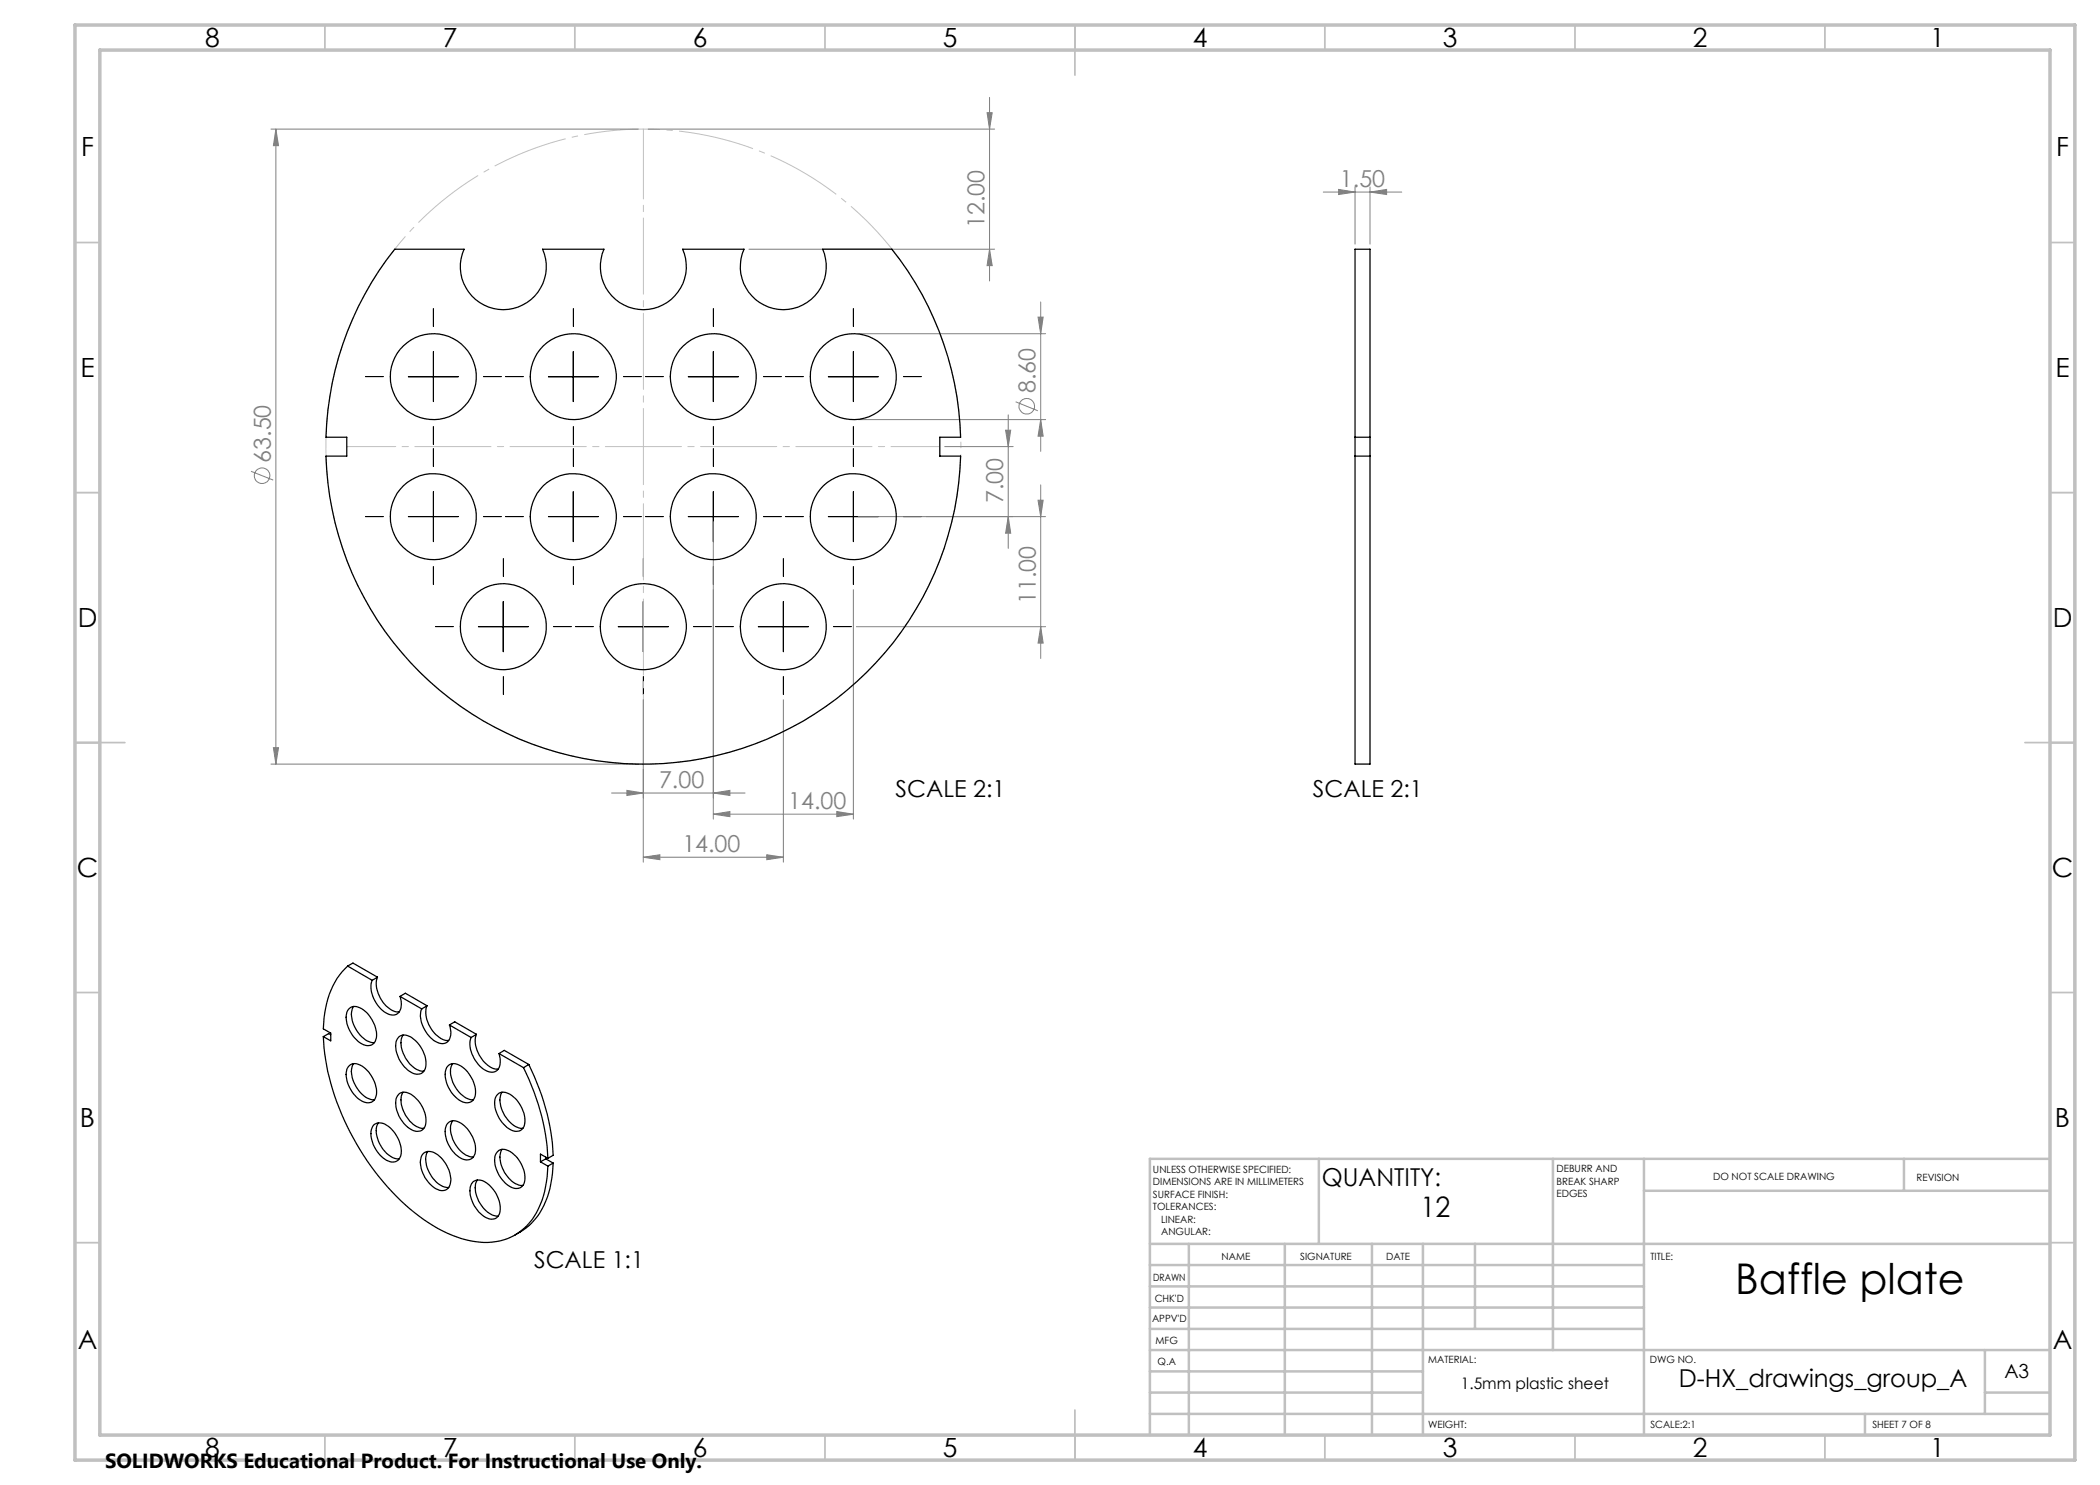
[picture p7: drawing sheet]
<svg xmlns="http://www.w3.org/2000/svg" width="420mm" height="297mm" viewBox="0 0 420 297" stroke-linecap="round" stroke-linejoin="round" font-family="sans-serif">
<g fill="none" stroke="#808080" stroke-width=".2">
<path d="M197.9 19.5v36.7M54.2 25.8h73.5M55.2 25.8l.5 3.3h-1zM55.2 25.8v127M129.6 25.8h69.3M197.4 22.5h1l-.5 3.3zM264.7 38.4h15.7M267.7 37.9l3.3 .5-3.3 .5zM271 37.4v11.4M274 38.4l3.3-.5v1zM274 37.4v11.4M149.8 49.8h49.1"/>
<path d="M197.9 49.8l.5 3.3h-1zM171.7 66.7h37.4M207.6 63.4h1l-.5 3.3zM208.1 60.4v29.9M50.2 94.3l4.4 1.7M171.7 83.9h37.4M188.9 89.3h13.7M201.1 86h1l-.5 3.3zM201.6 83v26.7M203.1 80.4l4.5 1.8M208.1 83.9l.5 3.3h-1zM208.1 97v34.7"/>
<path d="M142.7 104.3v59.5M170.7 117.9v45.9M201.6 103.3l.5 3.3h-1zM207.6 100h1l-.5 3.3zM209.1 103.3h-37.4M128.7 139.9v32.5M156.7 139.9v32.5M171.3 125.3h37.8M208.1 125.3l.5 3.3h-1zM54.2 152.8h73.5M54.7 149.5h1l-.5 3.3zM122.3 158.6h26.7"/>
<path d="M125.4 158.1l3.3 .5-3.3 .5zM142.7 158.6l3.3-.5v1zM128.7 171.4l3.3-.4v.9zM128.7 171.4h28M142.7 162.8l3.3-.5v1zM142.7 162.8h28M153.4 171l3.3 .4-3.3 .5zM167.4 162.3l3.3 .5-3.3 .5z"/>
<circle cx="52.4" cy="95.1" r="1.55"/>
<circle cx="205.4" cy="81.3" r="1.56"/>
</g>
<path d="M189.4 70.8a63.5 63.5 0 0 0-106.4-25.6 63.5 63.5 0 0 0 29.2 105.4 63.5 63.5 0 0 0 78.1-76.6l-.9-3.2" fill="none" stroke="#c0c0c0" stroke-width=".2" stroke-dasharray="15.2 1.3 1.3 1.3" stroke-dashoffset="-1.4" stroke-linecap="butt"/>
<g fill="none" stroke="#000" stroke-width=".2" stroke-dasharray="15.2 1.3 1.3 1.3">
<path d="M76.7 75.3h-3.6M86.7 65.3v-3.6M96.7 75.3h3.6M104.7 75.3h-3.6M114.7 65.3v-3.6M124.7 75.3h3.6M132.7 75.3h-3.6M142.7 65.3v-3.6M152.7 75.3h3.6M160.7 75.3h-3.6M170.7 65.3v-3.6M180.7 75.3h3.6"/>
<path d="M86.7 85.3v3.6M86.7 93.3v-3.6M114.7 93.3v-3.6M114.7 85.3v3.6M142.7 93.3v-3.6M142.7 85.3v3.6M170.7 93.3v-3.6M170.7 85.3v3.6M76.7 103.3h-3.6M86.7 113.3v3.6M96.7 103.3h3.6M100.7 115.3v-3.6"/>
<path d="M104.7 103.3h-3.6M114.7 113.3v3.6M124.7 103.3h3.6M128.7 115.3v-3.6M132.7 103.3h-3.6M142.7 113.3v3.6M152.7 103.3h3.6M156.7 115.3v-3.6M160.7 103.3h-3.6M170.7 113.3v3.6M180.7 103.3h3.6M90.7 125.3h-3.6"/>
<path d="M100.7 135.3v3.6M110.7 125.3h3.6M118.7 125.3h-3.6M128.7 135.3v3.6M138.7 125.3h3.6M146.7 125.3h-3.6M156.7 135.3v3.6M166.7 125.3h3.6"/>
</g>
<g fill="none" stroke="#000" stroke-width=".2">
<path d="M81.7 75.3h10M86.7 70.3v10M109.7 75.3h10M114.7 70.3v10M137.7 75.3h10M142.7 70.3v10M165.7 75.3h9.9M170.7 70.3v10M86.7 98.4v9.9M114.7 98.4v9.9M142.7 98.4v9.9M170.7 98.4v9.9"/>
<path d="M81.7 103.3h10M109.7 103.3h10M137.7 103.3h10M165.7 103.3h9.9M95.7 125.3h10M100.6 120.3v10M123.6 125.3h10.1M128.7 120.3v10M151.7 125.3h10M156.7 120.3v10"/>
</g>
<path d="M69.4 89.3h118.6" fill="none" stroke="#c0c0c0" stroke-width=".2" stroke-dasharray="15.2 1.3 1.3 1.3" stroke-dashoffset="5.5"/>
<path d="M128.7 152.8v-127" fill="none" stroke="#c0c0c0" stroke-width=".2" stroke-dasharray="15.2 1.3 1.3 1.3" stroke-dashoffset="1.3"/>
<g fill="none" stroke="#c0c0c0" stroke-width=".35">
<path d="M65 5v5M115 5v5M165 5v5M215 5v10M265 5v5M315 5v5M365 5v5M15 48.5h5M410 48.5h5M15 98.5h5M410 98.5h5M15 148.5h10"/>
<path d="M405 148.5h10M15 198.5h5M410 198.5h5M15 248.5h5M410 248.5h5M65 287v5M115 287v5M165 287v5M215 282v10M265 287v5M315 287v5M365 287v5"/>
</g>
<g fill="none" stroke="#c0c0c0" stroke-width=".5">
<path d="M263.8 231.8v17M310.6 231.8v38.2M328.8 231.8v55.2M328.8 238.2h81.2M380.8 231.8v6.4M410 231.8h-180v55.2M230 248.8h180M230 257.3h98.8M230 253h98.8M237.8 248.8v38.2M257 248.8v38.2M274.4 248.8v38.2"/>
<path d="M284.6 248.8v38.2M295 248.8v17M230 265.8h98.8M230 261.5h98.8M230 278.5h54.6M230 274.3h54.6M230 270h180M397 278.5h13M397 270v12.8M230 282.8h180M373 282.8v4.2"/>
</g>
<path d="M15 5h400v287h-400zM20 10h390v277h-390z" fill="none" stroke="#c0c0c0" stroke-width=".7"/>
<g fill="#808080">
<path d="M142.7 158.6l3.3-.5v1zM125.4 158.1l3.3 .5-3.3 .5z"/>
<path d="M201.6 103.3l.5 3.3h-1zM201.1 86h1l-.5 3.3zM54.7 149.5h1l-.5 3.3zM55.2 25.8l.5 3.3h-1z"/>
<path d="M197.4 22.5h1l-.5 3.3zM197.9 49.8l.5 3.3h-1z"/>
<path d="M153.4 171l3.3 .4-3.3 .5zM128.7 171.4l3.3-.4v.9zM274 38.4l3.3-.5v1zM267.7 37.9l3.3 .5-3.3 .5z"/>
<path d="M142.7 162.8l3.3-.5v1zM167.4 162.3l3.3 .5-3.3 .5z"/>
<path d="M208.1 125.3l.5 3.3h-1zM207.6 100h1l-.5 3.3z"/>
<path d="M207.6 63.4h1l-.5 3.3zM208.1 83.9l.5 3.3h-1z"/>
</g>
<g fill="none" stroke="#000" stroke-width=".25">
<path d="M79 49.8h13.8a8.6 8.6 0 0 0 7.9 12.1 8.6 8.6 0 0 0 7.8-12.1h12.3a8.6 8.6 0 0 0 7.9 12.1 8.6 8.6 0 0 0 7.8-12.1h12.3a8.6 8.6 0 0 0 7.9 12.1 8.6 8.6 0 0 0 7.8-12.1h13.9a63.2 63.2 0 0 1 13.7 37.7h-4.1v3.7h4.1a63.5 63.5 0 0 1-63.4 61.6 63.5 63.5 0 0 1-63.5-61.6h4.2v-3.7h-4.2a63.4 63.4 0 0 1 13.8-37.7zM271 91.2v61.6h3v-61.6M271 87.5v-37.7h3v37.7M271 87.5h3M271 91.2h3M271 87.5v3.7M274 87.5v3.7M69.5 193.2a16.5 16.5 0 0 0-4.8 11.5v1.1l1.4 .8v1.6l-1.4-.9M69.5 193.2l4.9 2.9M69.5 193.2l1.1-.6 4.9 2.8M74.4 196.1a6 6 0 0 0 2.8 6.5 1.82 1.82 0 0 0 2.1 .3 1.82 1.82 0 0 0 1-1.9l-.3-1.7M75.5 195.4a6.1 6.1 0 0 0 2.8 6.6l.7 .3 .8 .1"/>
<path d="M75.5 195.4l-1.1 .7M80 199.3l4.3 2.5M80 199.3l1.1-.7 4.3 2.6M64.7 207.3a49.2 49.2 0 0 0 10.3 27 39 39 0 0 0 15.4 12.7 14.3 14.3 0 0 0 12.5 0 14 14 0 0 0 6.4-10.6l.3-3.2M66.1 206.9l-.4-.2-1 .6M69.7 201.9a2.09 2.09 0 0 1 3 .1 6.4 6.4 0 0 1 2.5 5.9 1.87 1.87 0 0 1-3.2 .7 6.2 6.2 0 0 1-2.6-6.2zM69.7 213.3a2.09 2.09 0 0 1 3 .1 6.4 6.4 0 0 1 2.5 5.9 1.87 1.87 0 0 1-3.2 .7 6.2 6.2 0 0 1-2.6-6.2zM70.7 201.3a4.6 4.6 0 0 0 .8 5 4.2 4.2 0 0 0 3.4 2.2M70.7 212.7a4.6 4.6 0 0 0 .8 5 4.2 4.2 0 0 0 3.4 2.3M79.8 218.8a2.41 2.41 0 0 1 3.1 .6 6.1 6.1 0 0 1 2.1 6 1.91 1.91 0 0 1-3.1 .3 6.2 6.2 0 0 1-2.6-6.2zM79.8 207.4a2.41 2.41 0 0 1 3.1 .6 6.1 6.1 0 0 1 2.1 5.9 1.91 1.91 0 0 1-3.1 .4 6.2 6.2 0 0 1-2.6-6.2zM80.6 207a4.8 4.8 0 0 0 .8 5 4.2 4.2 0 0 0 3.4 2.2"/>
<path d="M80.6 218.4a4.8 4.8 0 0 0 .8 5 4.2 4.2 0 0 0 3.4 2.3M84.3 201.8a5.7 5.7 0 0 0 2.1 6 2.36 2.36 0 0 0 3.2 .5 3.2 3.2 0 0 0 .3-3.3M85.4 201.2a6 6 0 0 0 3.5 6.8l.8 .1M85.4 201.2l-1.1 .6M89.5 213.3a2.09 2.09 0 0 1 3 .1 6.3 6.3 0 0 1 2.5 5.9 1.91 1.91 0 0 1-3.2 .7 6.1 6.1 0 0 1-2.6-6.2zM89.9 205l4.3 2.5M89.9 205l1-.6 4.4 2.5M90.5 212.7a4.5 4.5 0 0 0 .5 4.6 4.5 4.5 0 0 0 3.7 2.7M94.2 207.5a6 6 0 0 0 2.8 6.5 1.82 1.82 0 0 0 2.1 .3 1.82 1.82 0 0 0 .9-1.9l-.2-1.7M95.3 206.9a6.1 6.1 0 0 0 2.8 6.5l.7 .3 .8 .1M95.3 206.9l-1.1 .6M99.4 219a2.09 2.09 0 0 1 3 .1 6.2 6.2 0 0 1 2.4 6.3 1.91 1.91 0 0 1-3.1 .3 6.2 6.2 0 0 1-2.6-6.2z"/>
<path d="M99.8 210.7l4.9 2.8M99.8 210.7l1.1-.6 4.9 2.8M100.4 218.4a5.3 5.3 0 0 0 1.4 5.8 3.6 3.6 0 0 0 2.8 1.5M104.7 213.5a45.9 45.9 0 0 1 4.9 18.2M105.8 212.9a46.2 46.2 0 0 1 4.8 18.2l-1 .6M105.8 212.9l-1.1 .6M74.6 225.1a2.17 2.17 0 0 1 3 .1 6.4 6.4 0 0 1 2.6 6 1.78 1.78 0 0 1-2.9 .9 6.5 6.5 0 0 1-3-6.1zM75.7 224.6a4.4 4.4 0 0 0 .5 4.6 4.5 4.5 0 0 0 3.6 2.6M84.6 230.8a2.17 2.17 0 0 1 3 .2 6.5 6.5 0 0 1 2.4 5.9 1.74 1.74 0 0 1-2.8 .9 6.5 6.5 0 0 1-3-6.1zM85.6 230.3a4.4 4.4 0 0 0 .5 4.6 4.4 4.4 0 0 0 3.6 2.6M89.5 224.7a2.09 2.09 0 0 1 3 .2 6.3 6.3 0 0 1 2.5 5.8 1.91 1.91 0 0 1-3.2 .7 6.1 6.1 0 0 1-2.6-6.2zM90.5 224.2a4.5 4.5 0 0 0 .5 4.6 4.5 4.5 0 0 0 3.7 2.6"/>
<path d="M94.7 236.3a2.52 2.52 0 0 1 3.1 .7 6.1 6.1 0 0 1 2 5.9 1.79 1.79 0 0 1-2.7 .6 6.2 6.2 0 0 1-2.9-6.4zM95.5 236a4.8 4.8 0 0 0 .7 5 4.3 4.3 0 0 0 3.4 2.2M99.4 230.4a2.09 2.09 0 0 1 3 .2 6.2 6.2 0 0 1 2.4 6.2 1.91 1.91 0 0 1-3.1 .3 6.2 6.2 0 0 1-2.6-6.1zM100.4 229.9a5.3 5.3 0 0 0 1.4 5.8 3.6 3.6 0 0 0 2.8 1.4M108.1 232.4l1.5 .8M109.1 231.8l-1 .6M109.1 231.8l1.5 .8M109.1 231.5v.3M109.6 231.7l-1.5-.9v1.6M110.6 232.6a18 18 0 0 1-3.6 11.3l-1.7 1.7-2.3 1.4M110.6 232.6l-1 .6"/>
<circle cx="86.7" cy="75.3" r="8.6"/>
<circle cx="114.7" cy="75.3" r="8.6"/>
<circle cx="142.7" cy="75.3" r="8.6"/>
<circle cx="170.7" cy="75.3" r="8.6"/>
<circle cx="86.7" cy="103.3" r="8.6"/>
<circle cx="114.6" cy="103.3" r="8.6"/>
<circle cx="142.7" cy="103.3" r="8.6"/>
<circle cx="170.7" cy="103.3" r="8.6"/>
<circle cx="100.7" cy="125.3" r="8.6"/>
<circle cx="128.7" cy="125.3" r="8.6"/>
<circle cx="156.7" cy="125.3" r="8.6"/>
</g>
<text font-size="8.5" x="347.1" y="258.8">Baffle plate</text>
<text font-size="5.6" x="284.1" y="243.3">12</text>
<g font-size="5.3">
<text x="41" y="9.5">8</text>
<text x="88.5" y="9.5">7</text>
<text x="138.5" y="9.5">6</text>
<text x="188.5" y="9.5">5</text>
<text x="238.5" y="9.5">4</text>
<text x="288.5" y="9.5">3</text>
<text x="338.5" y="9.5">2</text>
<text x="386" y="9.5">1</text>
<text x="16.2" y="31.3">F</text>
<text x="411.2" y="31.3">F</text>
<text x="16.1" y="75.5">E</text>
<text x="411.1" y="75.5">E</text>
<text x="15.5" y="125.5">D</text>
<text x="410.5" y="125.5">D</text>
<text x="15.4" y="175.5">C</text>
<text x="410.4" y="175.5">C</text>
<text x="16" y="225.5">B</text>
<text x="411" y="225.5">B</text>
<text x="15.5" y="269.8">A</text>
<text x="410.5" y="269.8">A</text>
<text x="41" y="291.5">8</text>
<text x="88.5" y="291.5">7</text>
<text x="138.5" y="291.5">6</text>
<text x="188.5" y="291.5">5</text>
<text x="238.5" y="291.5">4</text>
<text x="288.5" y="291.5">3</text>
<text x="338.5" y="291.5">2</text>
<text x="386" y="291.5">1</text>
</g>
<g font-size="4.9">
<text x="264.4" y="237.1">QUANTITY:</text>
<text x="335.8" y="277.3">D-HX_drawings_group_A</text>
</g>
<g font-size="4.7" fill="#808080">
<text x="268" y="37.4">1.50</text>
<text x="196.9" y="45.6" transform="rotate(-90 196.9 45.6)">12.00</text>
<text x="207.1" y="78.7" transform="rotate(-90 207.1 78.7)">8.60</text>
<text x="54.1" y="92.6" transform="rotate(-90 54.1 92.6)">63.50</text>
<text x="200.6" y="100.6" transform="rotate(-90 200.6 100.6)">7.00</text>
<text x="207.1" y="120.8" transform="rotate(-90 207.1 120.8)">11.00</text>
<text x="131.8" y="157.6">7.00</text>
<text x="157.6" y="161.8">14.00</text>
<text x="136.5" y="170.4">14.00</text>
</g>
<g font-size="4.7">
<text x="179.1" y="159.4">SCALE 2:1</text>
<text x="262.6" y="159.4">SCALE 2:1</text>
<text x="106.8" y="253.7">SCALE 1:1</text>
</g>
<text font-size="4.1" x="21" y="293.7">SOLIDWORKS Educational Product. For Instructional Use Only.</text>
<text font-size="3.9" x="400.9" y="275.5">A3</text>
<text font-size="3.2" x="292.2" y="277.9">1.5mm plastic sheet</text>
<g font-size="2">
<text x="230.6" y="234.6">UNLESS OTHERWISE SPECIFIED:</text>
<text x="230.6" y="237.1">DIMENSIONS ARE IN MILLIMETERS</text>
<text x="230.6" y="239.6">SURFACE FINISH:</text>
<text x="311.3" y="234.5">DEBURR AND</text>
<text x="311.3" y="237">BREAK SHARP</text>
<text x="311.3" y="239.5">EDGES</text>
<text x="342.6" y="236">DO NOT SCALE DRAWING</text>
<text x="383.3" y="236.2">REVISION</text>
<text x="230.6" y="242.1">TOLERANCES:</text>
<text x="232.2" y="244.6">LINEAR:</text>
<text x="232.2" y="247.1">ANGULAR:</text>
<text x="244.3" y="252">NAME</text>
<text x="260" y="251.9">SIGNATURE</text>
<text x="277.2" y="251.9">DATE</text>
<text x="330.1" y="251.9">TITLE:</text>
<text x="230.6" y="256.1">DRAWN</text>
<text x="230.9" y="260.3">CHK'D</text>
<text x="230.4" y="264.4">APPV'D</text>
<text x="231.1" y="268.8">MFG</text>
<text x="231.5" y="273">Q.A</text>
<text x="285.6" y="272.5">MATERIAL:</text>
<text x="330" y="272.5">DWG NO.</text>
<text x="285.6" y="285.5">WEIGHT:</text>
<text x="330.1" y="285.6">SCALE:2:1</text>
<text x="374.5" y="285.6">SHEET 7 OF 8</text>
</g>
</svg>
